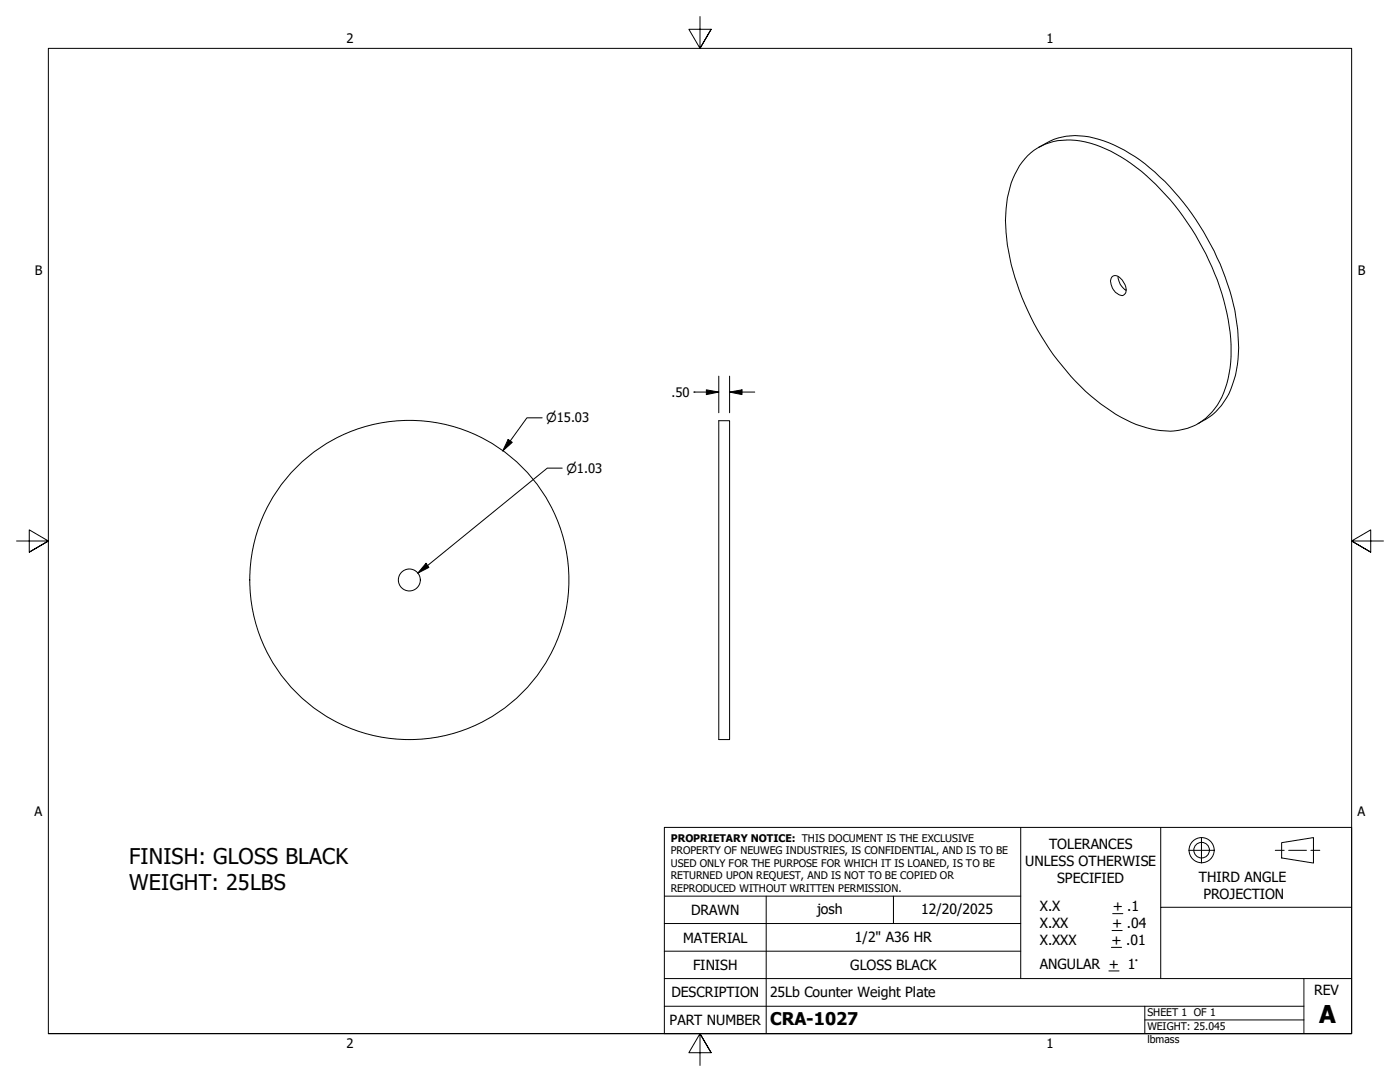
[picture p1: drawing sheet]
<svg xmlns="http://www.w3.org/2000/svg" width="279mm" height="216mm" viewBox="0 0 279 216" stroke-linecap="round" stroke-linejoin="round" font-family="sans-serif">
<!-- layer: Visible (ANSI) -->
<g fill="none" stroke="#000" stroke-width=".2">
<path d="M205.1 31.1a12 12 0 0 1 11.5-2.8 30.9 30.9 0 0 1 15 9.5 51.6 51.6 0 0 1 14 29.8 22.3 22.3 0 0 1-2.6 13.2 11.5 11.5 0 0 1-12.3 5 27.9 27.9 0 0 1-13.1-6.9 51.3 51.3 0 0 1-16.7-31.3 23.9 23.9 0 0 1 1.7-12.9l.9-1.6zM207.3 29.4a13.9 13.9 0 0 1 13-1.3 32.7 32.7 0 0 1 12.2 8.1 53.1 53.1 0 0 1 14.1 27 26.4 26.4 0 0 1-1 14.5 12.7 12.7 0 0 1-6.5 6.8M221.9 55.3a1.17 1.17 0 0 1 1.8 .3 2.62 2.62 0 0 1 .8 3 .94 .94 0 0 1-1.6-.1 3.1 3.1 0 0 1-1.2-2.9zM223.1 55.2a3.2 3.2 0 0 0 1.6 2.7M143.4 83.9h2.2v63.7h-2.2z"/>
<circle cx="81.7" cy="115.7" r="2.19"/>
<circle cx="81.7" cy="115.7" r="31.8"/>
</g>
<!-- layer: Border (ANSI) -->
<path d="M139.7 3.3v6.4l-2.2-3.9h4.4l-2.2 3.9 2.2-3.9M3.3 107.9h6.4l-3.9-2.2v4.5l3.9-2.3-3.9 2.3M276.1 107.9h-6.4l3.9-2.2v4.5l-3.9-2.3 3.9 2.3M9.7 206.2v-196.5h260v196.5h-260h260M141.9 210.1l-2.2-3.9 2.2 3.9h-4.4l2.2-3.9v6.4" fill="none" stroke="#000" stroke-width=".2"/>
<!-- layer: Title (ANSI) -->
<g fill="none" stroke="#000" stroke-width=".2">
<path d="M132.6 165.1h137.1v41.1h-137.1zM132.6 178.8h71.1M152.9 178.8v27.4M178.3 178.8v5.5M203.7 165.1v30.2M231.6 165.1v15.9M237.2 169.7h5.1M239.8 167.1v5.1M254.5 169.7h1.8M255.8 168.1l6.3-1v5.1l-6.3-1zM257.2 169.7h3.5M261.6 169.7h1.8"/>
<path d="M132.6 195.3h137.1M132.6 189.8h71.1M132.6 184.3h71.1M221.3 193.7h2M221.8 189h2M221.9 185.7h2.1M222.1 182.3h2M260.2 195.3v10.9M269.7 181h-38.1v14.3M132.6 200.8h127.6M228.5 203.5h31.7M228.5 200.8v5.4"/>
<circle cx="239.8" cy="169.6" r="2.51"/>
<circle cx="239.8" cy="169.6" r="1.56"/>
</g>
<!-- layer: Dimension (ANSI) -->
<path d="M138.5 78.2h.1M138.5 78.2h4.9M141 77.8l2.4 .4-2.4 .5zM143.4 75.1v7.3M145.6 78.2l2.5-.4v.9zM145.6 78.2h5M145.6 75.1v7.3M101.4 87.7l.8 .6-1.9 1.7zM108.2 83.4h-3l-4.9 6.6M112.2 93.4h-3l-25.8 21M85 112.4l.6 .8-2.2 1.2z" fill="none" stroke="#000" stroke-width=".2"/>
<path d="M141 77.8l2.4 .4-2.4 .5zM145.6 78.2l2.5-.4v.9zM101.4 87.7l.8 .6-1.9 1.7zM85 112.4l.6 .8-2.2 1.2z" fill="#000"/>
<text font-size="4.9" x="263.3" y="204.2">A</text>
<g font-size="4.3">
<text x="25.8" y="172.3">FINISH: GLOSS BLACK</text>
<text x="25.8" y="177.5">WEIGHT: 25LBS</text>
</g>
<text font-size="3.5" x="153.7" y="204.6">CRA-1027</text>
<g font-size="2.8">
<text x="204.6" y="172.8">UNLESS OTHERWISE</text>
<text x="209.4" y="169.5">TOLERANCES</text>
<text x="211" y="176.1">SPECIFIED</text>
<text x="239.3" y="176.1">THIRD ANGLE</text>
<text x="240.2" y="179.4">PROJECTION</text>
<text x="137.9" y="182.6">DRAWN</text>
<text x="163.1" y="182.3">josh</text>
<text x="183.8" y="182.4">12/20/2025</text>
<text x="207.5" y="181.9">X.X</text>
<text x="207.5" y="185.2">X.XX</text>
<text x="221.9" y="185.2">+ .04</text>
<text x="222.1" y="181.9">+ .1</text>
<text x="136.3" y="188.1">MATERIAL</text>
<text x="170.6" y="187.9">1/2&quot; A36 HR</text>
<text x="207.5" y="188.5">X.XXX</text>
<text x="221.8" y="188.5">+ .01</text>
<text x="138.3" y="193.5">FINISH</text>
<text x="169.7" y="193.5">GLOSS BLACK</text>
<text x="207.5" y="193.3">ANGULAR + 1°</text>
<text x="134" y="199">DESCRIPTION</text>
<text x="153.7" y="198.9">25Lb Counter Weight Plate</text>
<text x="262.3" y="198.6">REV</text>
<text x="133.6" y="204.5">PART NUMBER</text>
</g>
<g font-size="2.6">
<text x="69.2" y="8.6">2</text>
<text x="208.9" y="8.6">1</text>
<text x="6.9" y="54.9">B</text>
<text x="271" y="54.9">B</text>
<text x="134" y="79.2">.50</text>
<text x="6.9" y="162.9">A</text>
<text x="270.9" y="162.9">A</text>
<text x="69.2" y="209.2">2</text>
<text x="208.9" y="209.2">1</text>
</g>
<g font-size="2.5">
<text x="109" y="84.3">⌀15.03</text>
<text x="113" y="94.4">⌀1.03</text>
</g>
<g font-size="2.1">
<text x="133.9" y="168">PROPRIETARY NOTICE: THIS DOCUMENT IS THE EXCLUSIVE</text>
<text x="133.9" y="170.4">PROPERTY OF NEUWEG INDUSTRIES, IS CONFIDENTIAL, AND IS TO BE</text>
<text x="133.9" y="173">USED ONLY FOR THE PURPOSE FOR WHICH IT IS LOANED, IS TO BE</text>
<text x="133.9" y="175.5">RETURNED UPON REQUEST, AND IS NOT TO BE COPIED OR</text>
<text x="133.9" y="178">REPRODUCED WITHOUT WRITTEN PERMISSION.</text>
<text x="229" y="202.8">SHEET 1 OF 1</text>
<text x="229" y="205.5">WEIGHT: 25.045</text>
<text x="229" y="208.1">lbmass</text>
</g>
</svg>
